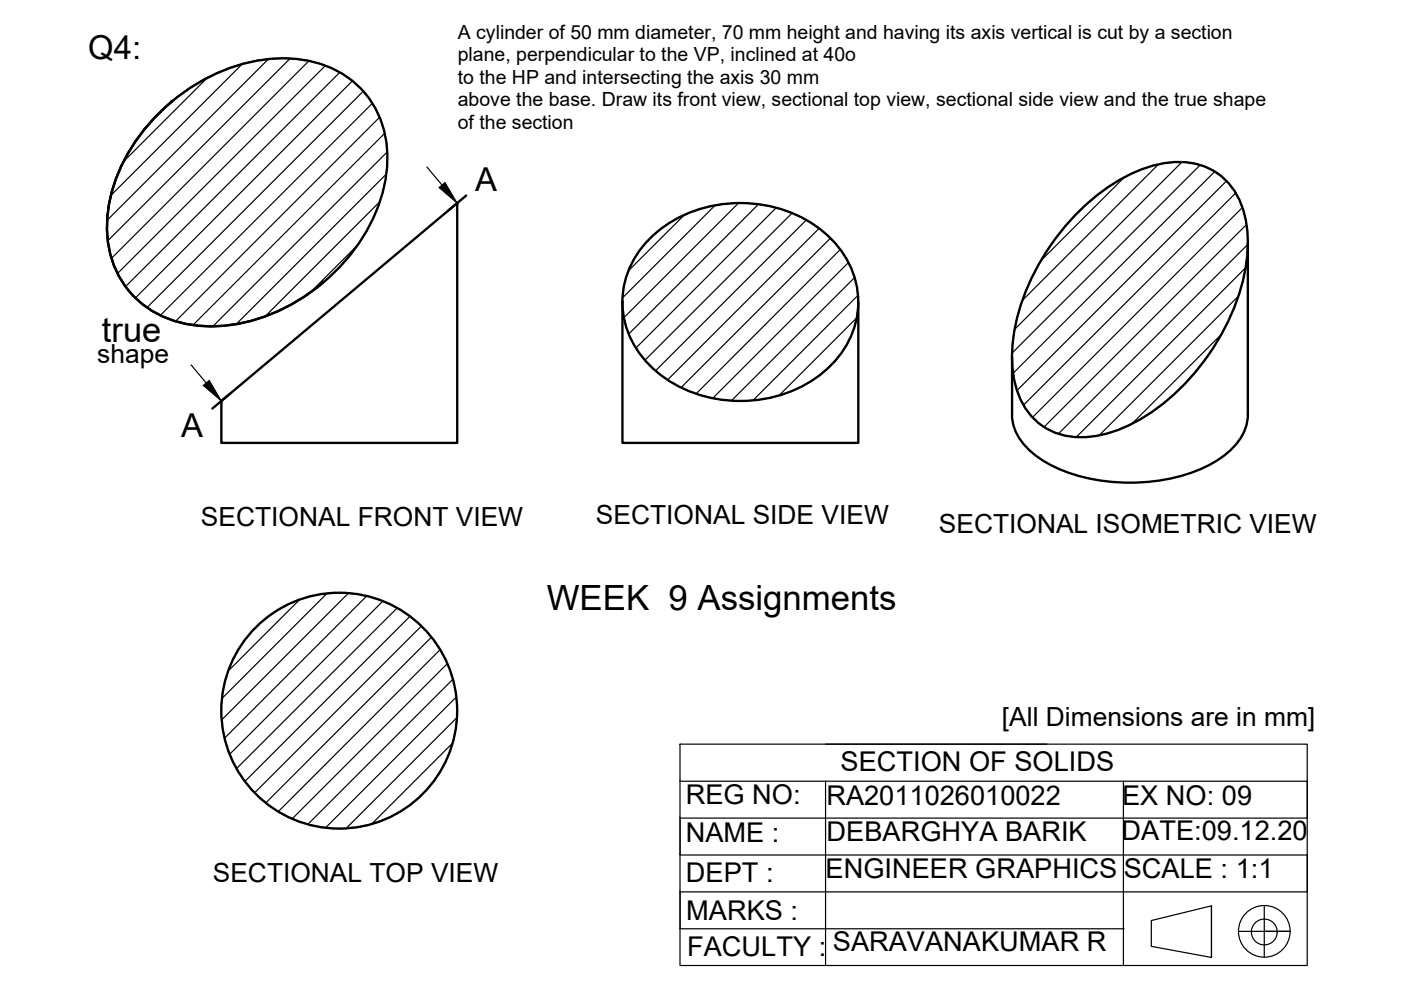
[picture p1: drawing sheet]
<svg xmlns="http://www.w3.org/2000/svg" width="297mm" height="210mm" viewBox="0 0 297 210" stroke-linecap="round" stroke-linejoin="round" font-family="sans-serif">
<!-- layer: MD_Visible -->
<g fill="none" stroke="#000" stroke-width=".5">
<path d="M32.8 24.9a38.5 38.5 0 0 1 27.9-12.5 21.1 21.1 0 0 1 19.6 12.1 26 26 0 0 1-.8 20.9 40.7 40.7 0 0 1-31.4 23.6 23.8 23.8 0 0 1-19.4-5.9 21.4 21.4 0 0 1-5.7-19 36.2 36.2 0 0 1 9.8-19.2zM36.3 21.6a36.9 36.9 0 0 0-13.5 24.3 20.5 20.5 0 0 0 19.4 23.2 36.5 36.5 0 0 0 26.3-9.2M137.3 51.1a28.2 28.2 0 0 1 29.9-6.2 22 22 0 0 1 14.4 15.6 19.1 19.1 0 0 1-7.7 19 28.5 28.5 0 0 1-35.3-1.2 18.5 18.5 0 0 1-1.3-27.2zM229.2 44.4a34.2 34.2 0 0 1 18-9.9 14 14 0 0 1 15.1 7 23.4 23.4 0 0 1 1.9 14.3 48.6 48.6 0 0 1-23.2 33.5 23.4 23.4 0 0 1-14.1 3.3 13.6 13.6 0 0 1-11.4-10.1 31.4 31.4 0 0 1 1.6-19.8 51.3 51.3 0 0 1 12.1-18.3zM264.6 51.4v36.5M132 64v29.9h50v-29.9M214.6 75.6v12.3M46.9 85l50-41.9v50.8h-50zM214.6 87.9a11.7 11.7 0 0 0 5.8 9.3 35.3 35.3 0 0 0 21.4 5.1 31.9 31.9 0 0 0 18.2-6.1 11.1 11.1 0 0 0 4.6-8.3"/>
<circle cx="71.9" cy="150.7" r="25"/>
</g>
<g fill="#000">
<circle cx="36.3" cy="21.6" r=".25"/>
<circle cx="68.5" cy="59.9" r=".25"/>
</g>
<!-- layer: 0 -->
<g fill="none" stroke="#000" stroke-width=".25">
<path d="M44.1 16.3l-18.1 18.2M51.4 13.5l-28 28M57 12.5l-34.3 34.3M61.6 12.4l-38.8 38.7M65.5 12.9l-41.9 41.9M69 13.9l-44.1 44.1M72 15.3l-45.4 45.5M74.7 17.2l-46 46M77 19.3l-45.8 45.9M32.8 24.8a38.4 38.4 0 0 1 27.9-12.5 21.2 21.2 0 0 1 19.6 12.2 26 26 0 0 1-.8 21 40.6 40.6 0 0 1-31.4 23.5 23.8 23.8 0 0 1-19.5-5.9 21.5 21.5 0 0 1-5.7-19.2 36.1 36.1 0 0 1 9.9-19.1zM78.9 21.9l-44.9 44.9M80.5 24.9l-43.3 43.2"/>
<path d="M81.6 28.3l-40.7 40.6M81.9 36.9l-31.8 31.8M82.1 32.2l-36.9 37M238.4 37.6l-17.7 17.7M245.6 34.8l-28.8 28.9M250.6 34.4l-35.5 35.4M254.5 35l-39.9 39.9M257.6 36.4l-42.8 42.7M260 38.4l-44.4 44.4M75.9 51.9l-10.2 10.2M80.6 42.7l-24.4 24.4M137.3 51.1a28.2 28.2 0 0 1 29.9-6.2 22 22 0 0 1 14.4 15.6 19.1 19.1 0 0 1-7.7 19 28.5 28.5 0 0 1-35.3-1.2 18.5 18.5 0 0 1-1.3-27.2z"/>
<path d="M145.1 45.6l-11.8 11.8M151.6 43.6l-19.6 19.5M156.6 43.1l-24.3 24.2M160.8 43.3l-27.5 27.5M164.6 44.1l-29.8 29.7M167.9 45.2l-31.2 31.2M170.9 46.6l-31.9 32M173.7 48.4l-32.2 32.1M176.1 50.5l-31.7 31.7M178.2 52.9l-30.6 30.6M179.9 55.7l-28.8 28.7M181.2 58.9l-26.1 26.1"/>
<path d="M229.2 44.4a34.2 34.2 0 0 1 18-9.9 14 14 0 0 1 15.1 7 23.4 23.4 0 0 1 1.9 14.3 48.6 48.6 0 0 1-23.2 33.5 23.4 23.4 0 0 1-14.1 3.3 13.6 13.6 0 0 1-11.4-10.1 31.4 31.4 0 0 1 1.6-19.8 51.3 51.3 0 0 1 12.1-18.3zM262 40.9l-45 45M263.4 44l-44.5 44.5M264.1 56.8l-35.9 35.9M264.3 47.6l-42.9 42.9M264.6 51.8l-40.2 40.2M177.5 76l-2.9 2.9M181.7 67.4l-16.5 16.5M181.9 62.6l-22.3 22.3M259 70.9l-19 19M262.6 62.8l-29.6 29.5M63.5 127.1l-15.1 15.2"/>
<path d="M69.3 125.8l-22.2 22.3M73.9 125.8l-26.9 26.8M77.8 126.4l-30.2 30.1M81.2 127.5l-32.5 32.4M84.2 128.9l-34 34M86.9 130.7l-35 35M89.3 132.7l-35.3 35.4M91.5 135.1l-35.1 35.1M93.3 137.7l-34.3 34.4M94.9 140.7l-32.9 32.9M96 157.5l-17.2 17.2M96 144l-30.7 30.8"/>
<path d="M96.8 147.8l-27.8 27.7M96.9 152.1l-23.5 23.5M144.2 157.8h133v46.9h-133zM175 157.8h47M144.2 165.6h133v7.9h-133v7.8h133v7.8h-133v7.8h94.1M175 165.6v39.1M238.2 165.6v39.1M244.1 195.2l12.8-3.1v10.9l-12.8-2.4zM256.9 192.1v10.9M262.6 197.5h10.9h-5.4M268.1 192v11"/>
<circle cx="71.9" cy="150.7" r="25"/>
<circle cx="268.1" cy="197.5" r="5.5"/>
<circle cx="268.1" cy="197.6" r="2.74"/>
</g>
<path d="M144.2 173.4h.1M144.2 165.6h.1M144.2 196.9h.1M144.2 189.1h.1M144.2 181.2h.1" fill="none" stroke="#000" stroke-width=".21"/>
<!-- layer: MD_Annotation -->
<path d="M98.8 41.5l-3.8 3.2M48.8 83.4l-3.8 3.2" fill="none" stroke="#000" stroke-width=".5"/>
<path d="M90.5 35.4l3.2 3.8M40.5 77.4l3.2 3.8" fill="none" stroke="#000" stroke-width=".25"/>
<path d="M93.1 39.8l1.3-1.1 2.5 4.4zM43.1 81.7l1.3-1 2.5 4.3z" fill="#000" stroke="#000" stroke-width=".21"/>
<text font-size="7.4" x="115.9" y="129.4">WEEK 9 Assignments</text>
<text font-size="7.3" x="21.6" y="72.4">true</text>
<g font-size="7">
<text x="18.7" y="12.5">Q4:</text>
<text x="100.8" y="40.4">A</text>
<text x="38.4" y="92.7">A</text>
</g>
<g font-size="5.8">
<text x="178.2" y="163.4">SECTION OF SOLIDS</text>
<text x="145.4" y="170.6">REG NO:</text>
<text x="175.2" y="170.7">RA2011026010022</text>
<text x="237.9" y="170.7">EX NO: 09</text>
<text x="145.4" y="178.5">NAME :</text>
<text x="175.3" y="178.3">DEBARGHYA BARIK</text>
<text x="237.8" y="178.2">DATE:09.12.20</text>
<text x="145.4" y="187">DEPT :</text>
<text x="175" y="186.2">ENGINEER GRAPHICS</text>
<text x="238.3" y="186.2">SCALE : 1:1</text>
<text x="145.5" y="195.1">MARKS :</text>
<text x="145.7" y="202.8">FACULTY :</text>
<text x="176.6" y="201.6">SARAVANAKUMAR R</text>
</g>
<g font-size="5.6">
<text x="20.6" y="77.1">shape</text>
<text x="42.6" y="111.5">SECTIONAL FRONT VIEW</text>
<text x="126.4" y="111">SECTIONAL SIDE VIEW</text>
<text x="199.1" y="113">SECTIONAL ISOMETRIC VIEW</text>
<text x="212.4" y="154">[All Dimensions are in mm]</text>
<text x="45.1" y="187">SECTIONAL TOP VIEW</text>
</g>
<g font-size="4.1">
<text x="97.1" y="8.3">A cylinder of 50 mm diameter, 70 mm height and having its axis vertical is cut by a section</text>
<text x="97.1" y="13">plane, perpendicular to the VP, inclined at 40o</text>
<text x="97.1" y="17.8">to the HP and intersecting the axis 30 mm</text>
<text x="97.1" y="22.5">above the base. Draw its front view, sectional top view, sectional side view and the true shape</text>
<text x="97.1" y="27.2">of the section</text>
</g>
</svg>
